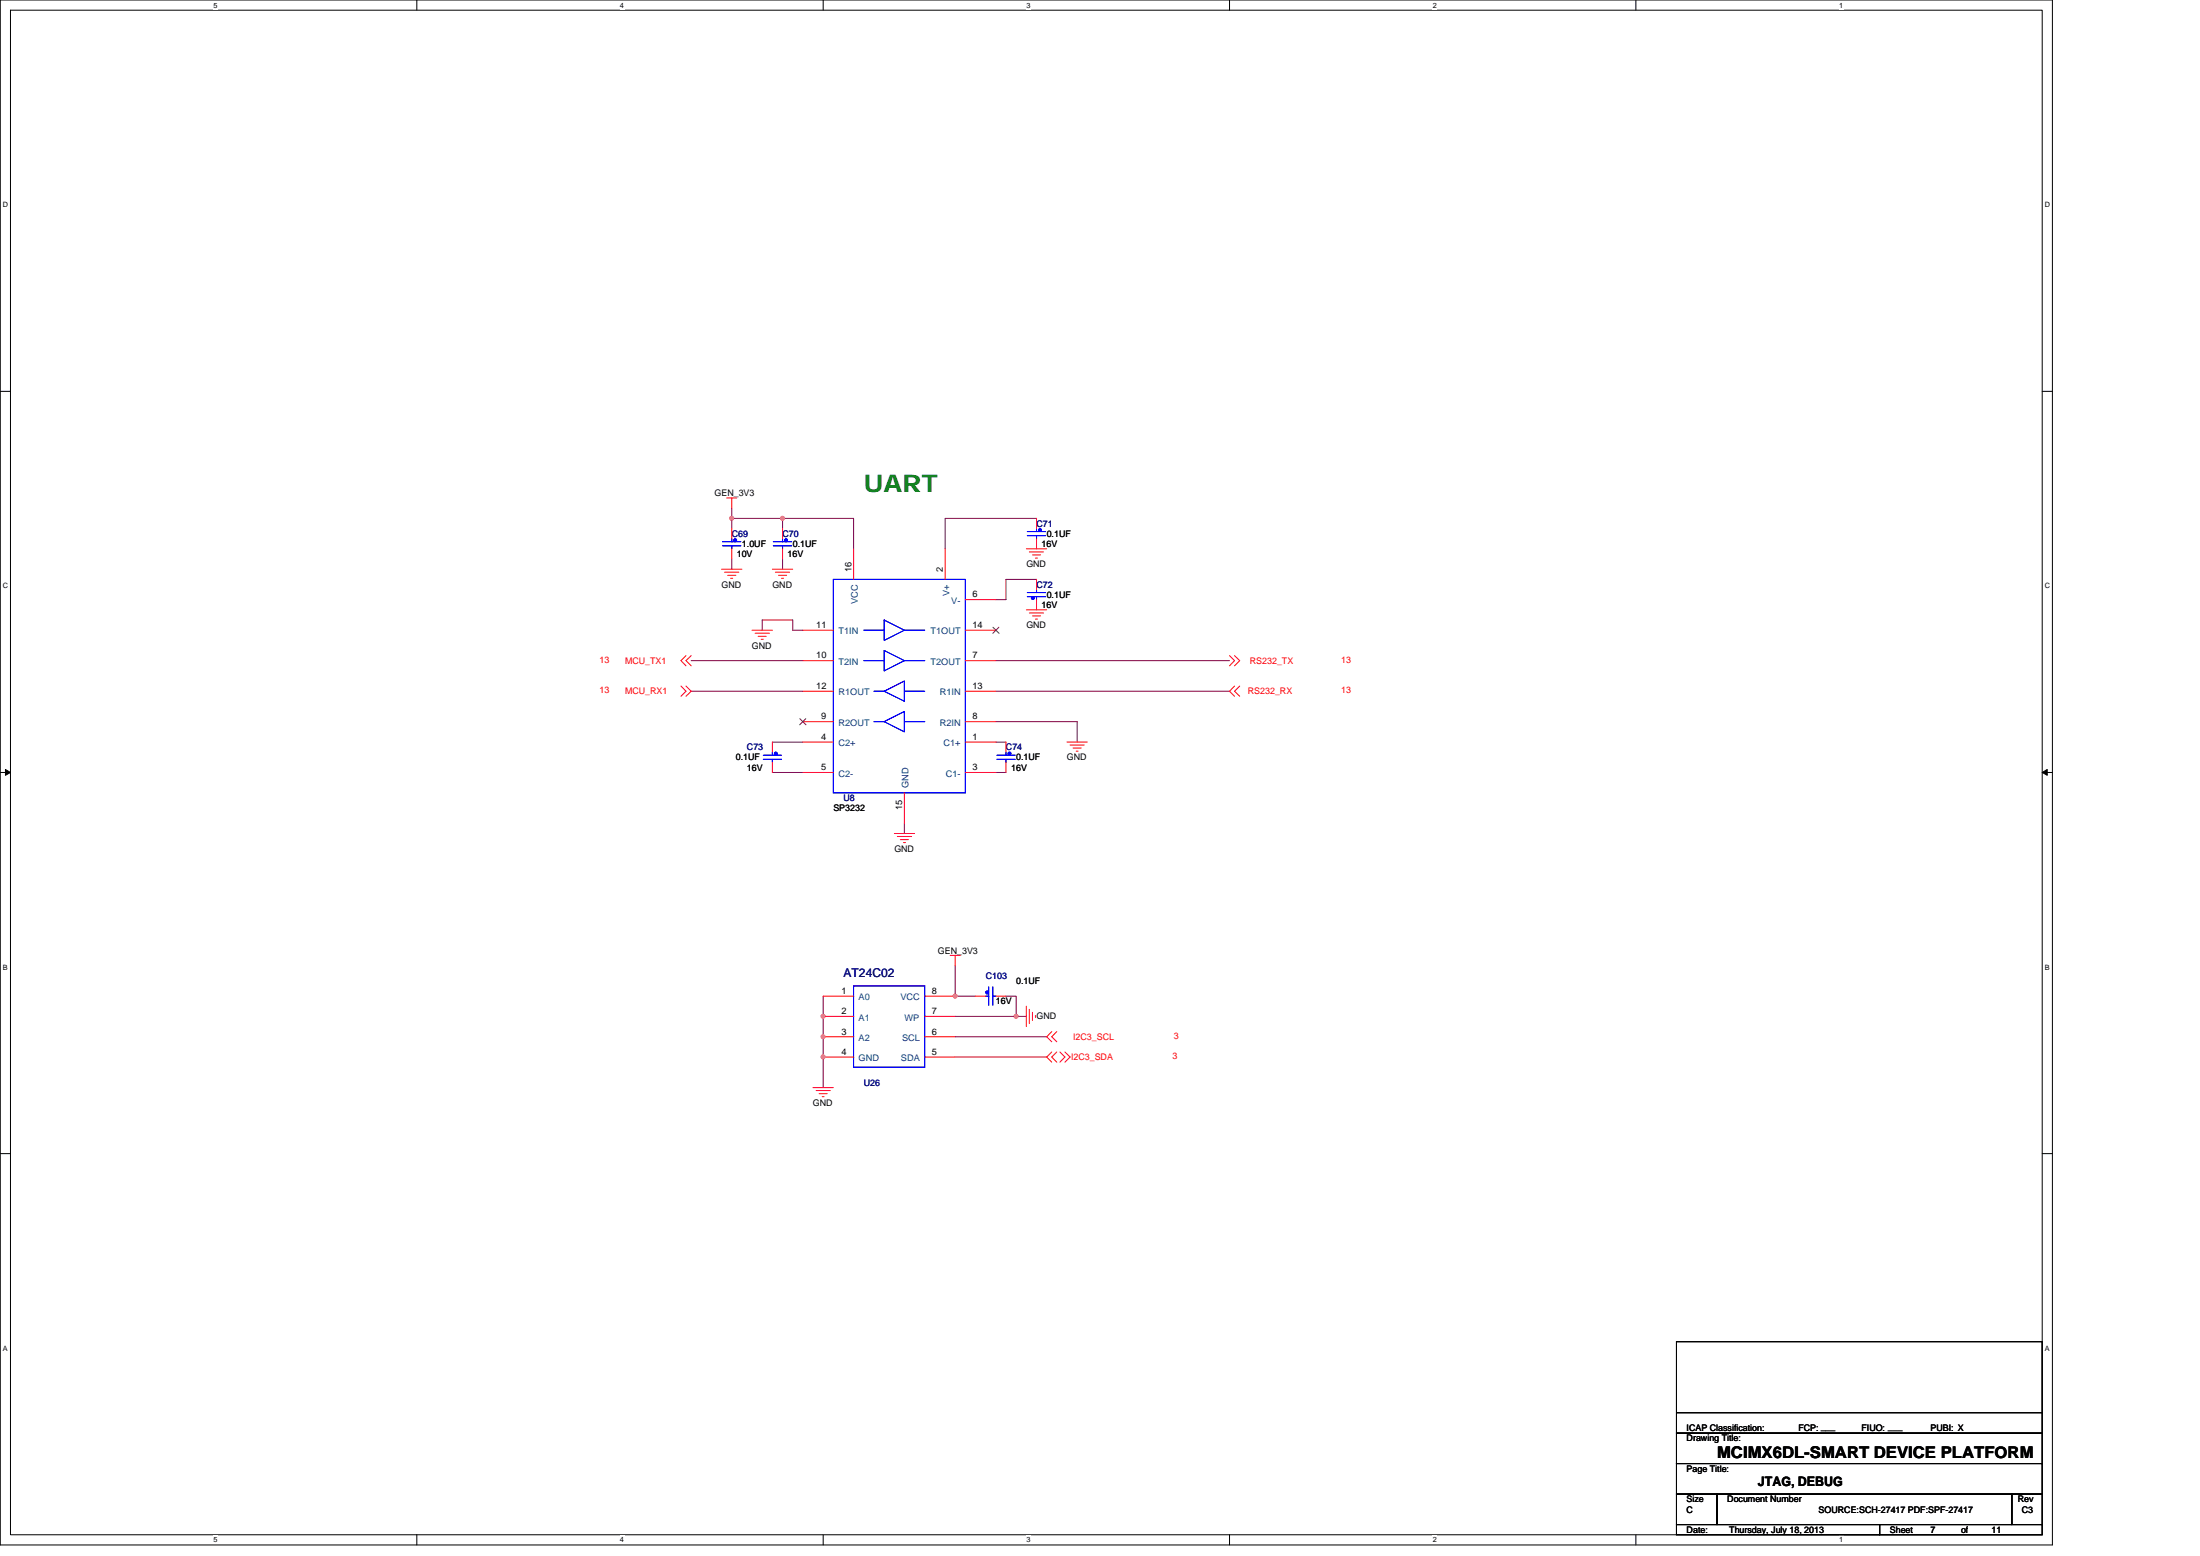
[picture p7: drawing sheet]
<svg xmlns="http://www.w3.org/2000/svg" width="297mm" height="210mm" viewBox="0 0 297 210" stroke-linecap="round" stroke-linejoin="round" font-family="sans-serif">
<path d="M0 0h277.1v208.5h-277.1zM1.4 1.4h274.3v205.7h-274.3z" fill="none" stroke="#000" stroke-width=".14"/>
<g fill="#fff">
<path d="M28.8 .1h.6v1.1h-.6z"/>
<path d="M28.8 207.3h.6v1.1h-.6z"/>
</g>
<path d="M56.3 0v1.4M56.3 207.1v1.4" fill="none" stroke="#000" stroke-width=".14"/>
<g fill="#fff">
<path d="M83.7 .1h.6v1.1h-.6z"/>
<path d="M83.7 207.3h.6v1.1h-.6z"/>
</g>
<path d="M111.1 0v1.4M111.1 207.1v1.4" fill="none" stroke="#000" stroke-width=".14"/>
<g fill="#fff">
<path d="M138.6 .1h.5v1.1h-.5z"/>
<path d="M138.6 207.3h.5v1.1h-.5z"/>
</g>
<path d="M166 0v1.4M166 207.1v1.4" fill="none" stroke="#000" stroke-width=".14"/>
<g fill="#fff">
<path d="M193.4 .1h.6v1.1h-.6z"/>
<path d="M193.4 207.3h.6v1.1h-.6z"/>
</g>
<path d="M220.9 0v1.4M220.9 207.1v1.4" fill="none" stroke="#000" stroke-width=".14"/>
<g fill="#fff">
<path d="M248.3 .1h.6v1.1h-.6z"/>
<path d="M248.3 207.3h.6v1.1h-.6z"/>
<path d="M.4 27.1h.7v1.1h-.7z"/>
<path d="M276.1 27.1h.7v1.1h-.7z"/>
<path d="M.4 78.5h.7v1.1h-.7z"/>
<path d="M276.1 78.5h.7v1.1h-.7z"/>
</g>
<path d="M0 52.8h1.4M275.7 52.8h1.4" fill="none" stroke="#000" stroke-width=".14"/>
<g fill="#fff">
<path d="M.4 130h.7v1.1h-.7z"/>
<path d="M276.1 130h.7v1.1h-.7z"/>
</g>
<path d="M0 104.2h1.4M275.7 104.2h1.4" fill="none" stroke="#000" stroke-width=".14"/>
<path d="M.7 103.8l.7 .4-.7 .4zM275.7 104.2l.7-.4v.8z" fill="#000" stroke="#000" stroke-width=".14"/>
<g fill="#fff">
<path d="M.4 181.4h.7v1.1h-.7z"/>
<path d="M276.1 181.4h.7v1.1h-.7z"/>
</g>
<path d="M0 155.7h1.4M275.7 155.7h1.4M226.4 193.4h49.3v4.1h-49.3zM226.4 197.5h49.3v4.1h-49.3zM226.4 181.1h49.3v12.3h-49.3zM226.4 190.6h49.3M226.4 205.7h27.4v1.4h-27.4zM226.4 201.6h5.4v4.1h-5.4zM231.8 201.6h39.8v4.1h-39.8zM253.8 205.7h21.9v1.4h-21.9zM271.6 201.6h4.1v4.1h-4.1z" fill="none" stroke="#000" stroke-width=".14"/>
<g fill="none" stroke="#800040" stroke-width=".14">
<path d="M98.8 70v1.3M98.8 75.4v1.4M98.8 68.6v1.4M98.8 70h6.9M105.7 70h9.5v4.1M105.7 70v1.3M105.7 75.4v1.4M140 78.2h-4.2v2.7h-1.3M140 70h-12.4v4.1M93.3 93.3h15.1M93.3 89.2h15.1M102.9 85v-1.3h4.1v1.3h1.4"/>
<path d="M134.5 97.4h10.9v2.7M134.5 89.2h31.5M134.5 93.3h31.5M104.3 100.1h4.1M104.3 104.2h4.1M122.1 111.1v1.4M134.5 100.1h1.3M134.5 104.2h1.3M111.1 134.4v12.4M129 130.3v4.1h2.7M129 139.9h12.3M135.8 134.4h1.4v2.8h-8.2"/>
<path d="M137.2 137.2h1.4M129 142.6h12.3"/>
</g>
<g fill="#f0f" stroke="#f0f" stroke-width=".14">
<circle cx="98.8" cy="69.9" r=".27"/>
<circle cx="105.6" cy="69.9" r=".27"/>
<circle cx="111.1" cy="137.1" r=".27"/>
<circle cx="111.1" cy="139.9" r=".27"/>
<circle cx="111.1" cy="142.6" r=".27"/>
<circle cx="137.2" cy="137.1" r=".27"/>
<circle cx="129" cy="134.4" r=".27"/>
</g>
<g fill="none" stroke="#f00" stroke-width=".14">
<path d="M97.4 76.8h2.8M97.8 77.2h2M98.1 67.2h1.4M98.3 77.6h1.1M98.7 78h.2M98.8 67.2v1.4M98.8 71.3v1.4M98.8 74.1v1.3M104.3 76.8h2.7M104.7 77.2h1.9M105.1 77.6h1.1M105.5 78h.3"/>
<path d="M105.7 71.3v1.4M105.7 74.1v1.3M115.2 74.1v4.1M127.6 74.1v4.1M138.6 74.1h2.7M139 74.5h1.9M139.4 74.9h1.1M139.8 75.3h.3M140 70v1.3M140 72.7v1.4M140 78.2v1.4M91.9 92.6l.7 .7-.7 .7"/>
<path d="M92.6 92.6l.7 .7-.7 .7M92.6 88.5l-.7 .7 .7 .7M93.3 88.5l-.7 .7 .7 .7M101.5 85h2.8M102 85.4h1.9M102.4 85.9h1.1M102.8 86.3h.3M108.4 93.3h4.1M108.4 97.4h4.1M108.4 85h4.1M108.4 89.2h4.1M130.3 93.3h4.2"/>
<path d="M130.3 97.4h4.2M130.3 80.9h4.2M130.3 85h4.2M130.3 89.2h4.2M138.6 82.3h2.7M139 82.7h1.9M139.4 83.1h1.1M139.8 83.5h.3M140 80.9v1.4M166 88.5l.7 .7-.7 .7M166.7 88.5l.7 .7-.7 .7M166.7 92.6l-.7 .7 .7 .7"/>
<path d="M167.4 92.6l-.7 .7 .7 .7M104.3 100.1v1.4M104.3 102.9v1.3M108.4 100.1h4.1M108.4 104.2h4.1M120.8 112.5h2.7M121.2 112.9h1.9M121.6 113.3h1.1M122 113.7h.3M122.1 107v4.1M130.3 104.2h4.2M130.3 100.1h4.2"/>
<path d="M135.8 100.1v1.4M135.8 102.9v1.3M144.1 100.1h2.7M144.5 100.5h1.9M144.9 100.9h1.1M145.3 101.4h.3M111.1 134.4h4.1M111.1 137.2h4.1M111.1 139.9h4.1M124.9 139.9h4.1M124.9 137.2h4.1M124.9 134.4h4.1"/>
<path d="M128.3 128.9h1.4M129 128.9v1.4M131.7 134.4h1.4M134.5 134.4h1.3M138.6 135.8v2.7M139 136.2v1.9M139.4 136.6v1.1M139.8 137v.3M142 139.2l-.7 .7 .7 .7M142.7 139.2l-.7 .7 .7 .7M109.8 146.8h2.7M110.2 147.2h1.9"/>
<path d="M110.6 147.6h1.1M111 148h.3M111.1 142.6h4.1M124.9 142.6h4.1M142 142l-.7 .6 .7 .7M142.7 142l-.7 .6 .7 .7M143.1 142l.7 .6-.7 .7M143.8 142l.7 .6-.7 .7"/>
</g>
<g fill="none" stroke="#00f" stroke-width=".14">
<path d="M97.6 73.7h2.4M97.6 73.1h2.4M98.8 73.7v.4M98.8 72.7v.4M104.4 73.7h2.5M104.4 73.1h2.5M105.7 73.7v.4M105.7 72.7v.4M112.5 78.2h17.8v28.8h-17.8zM138.7 80h2.5M138.7 72.3h2.5M138.7 71.7h2.5"/>
<path d="M140 72.3v.4M140 71.3v.4M140 79.6v.4M116.6 85h2.8M116.6 89.2h2.8M118 93.3h1.4M118 97.4h1.4M119.4 87.8l2.7 1.4-2.7 1.3zM119.4 93.3l2.7-1.4v2.7zM119.4 97.4l2.7-1.4v2.8zM119.4 83.7l2.7 1.3-2.7 1.4zM122.1 85h2.8"/>
<path d="M122.1 89.2h2.8M122.1 93.3h2.8M122.1 97.4h2.8M138.7 80.5h2.5M140 80.5v.4M103.1 102.5h2.4M103.1 101.9h2.4M104.3 102.5v.4M104.3 101.5v.4M134.6 102.5h2.5M134.6 101.9h2.5M135.8 102.5v.4"/>
<path d="M135.8 101.5v.4M115.2 133.1h9.7v10.9h-9.7zM133.1 134.4h.4M133.5 133.2v2.5M134 133.2v2.5M134 134.4h.5"/>
</g>
<g fill="#00f" stroke="#00f" stroke-width=".14">
<path d="M104.6 101.5h.3v.3h-.3z" fill-rule="evenodd"/>
<path d="M104.6 101.5h.3v.3h-.3z" fill-rule="evenodd"/>
<path d="M139.3 80.6h.3v.2h-.3z" fill-rule="evenodd"/>
<path d="M139.3 80.6h.3v.2h-.3z" fill-rule="evenodd"/>
<path d="M133.1 133.8h.3v.3h-.3z" fill-rule="evenodd"/>
<path d="M133.1 133.8h.3v.3h-.3z" fill-rule="evenodd"/>
<circle cx="106.1" cy="72.9" r=".19"/>
<circle cx="99.3" cy="72.9" r=".19"/>
<circle cx="140.4" cy="71.5" r=".19"/>
<circle cx="136.3" cy="101.7" r=".2"/>
</g>
<path d="M108 97l.8 .8M108.8 97l-.8 .8M134.1 84.6l.8 .9M134.9 84.6l-.9 .9" fill="none" stroke="#804000" stroke-width=".14"/>
<text font-size="3.3" fill="#008000" x="116.6" y="66.4">UART</text>
<text font-size="2.2" x="231.8" y="196.8">MCIMX6DL-SMART DEVICE PLATFORM</text>
<text font-size="1.8" x="237.3" y="200.5">JTAG, DEBUG</text>
<text font-size="1.6" fill="#000080" x="113.9" y="131.8">AT24C02</text>
<g font-size="1.2">
<text x="96.5" y="67">GEN_3V3</text>
<text x="99.5" y="75.2">10V</text>
<text x="100.2" y="73.8">1.0UF</text>
<text x="106.3" y="75.2">16V</text>
<text x="107" y="73.8">0.1UF</text>
<text x="115" y="77.2" transform="rotate(-90 115 77.2)">16</text>
<text x="127.3" y="77.2" transform="rotate(-90 127.3 77.2)">2</text>
<text x="138.6" y="76.6">GND</text>
<text x="140.6" y="73.8">16V</text>
<text x="141.3" y="72.5">0.1UF</text>
<text x="97.4" y="79.3">GND</text>
<text x="104.3" y="79.3">GND</text>
<text x="131.3" y="80.6">6</text>
<text x="140.6" y="82">16V</text>
<text x="141.3" y="80.7">0.1UF</text>
<text x="101.5" y="87.5">GND</text>
<text x="110.2" y="84.8">11</text>
<text x="110.2" y="88.9">10</text>
<text x="131.3" y="84.8">14</text>
<text x="131.3" y="88.9">7</text>
<text x="138.6" y="84.8">GND</text>
<text x="110.2" y="93">12</text>
<text x="131.3" y="93">13</text>
<text x="110.9" y="99.8">4</text>
<text x="110.9" y="97.1">9</text>
<text x="131.3" y="99.8">1</text>
<text x="131.3" y="97.1">8</text>
<text x="99.4" y="102.6">0.1UF</text>
<text x="100.9" y="104">16V</text>
<text x="110.9" y="103.9">5</text>
<text x="131.3" y="103.9">3</text>
<text x="136.5" y="104">16V</text>
<text x="137.2" y="102.6">0.1UF</text>
<text x="144.1" y="102.6">GND</text>
<text x="112.5" y="109.5">SP3232</text>
<text x="121.8" y="109.3" transform="rotate(-90 121.8 109.3)">15</text>
<text x="120.8" y="115">GND</text>
<text x="126.6" y="128.7">GEN_3V3</text>
<text x="113.6" y="134.1">1</text>
<text x="113.6" y="136.9">2</text>
<text x="125.8" y="134.1">8</text>
<text x="125.8" y="136.9">7</text>
<text x="134.5" y="135.6">16V</text>
<text x="137.2" y="132.8">0.1UF</text>
<text x="140" y="137.5">GND</text>
<text x="113.6" y="139.6">3</text>
<text x="113.6" y="142.3">4</text>
<text x="125.8" y="142.3">5</text>
<text x="125.8" y="139.6">6</text>
<text x="109.8" y="149.3">GND</text>
<text x="227.7" y="194.5">Drawing Title:</text>
<text x="227.7" y="193.1">ICAP Classification:</text>
<text x="242.8" y="193.1">FCP: ___</text>
<text x="251.3" y="193.1">FIUO: ___</text>
<text x="260.6" y="193.1">PUBI: X</text>
<text x="227.7" y="202.8">Size</text>
<text x="227.7" y="198.6">Page Title:</text>
<text x="233.2" y="202.8">Document Number</text>
<text x="272.4" y="202.8">Rev</text>
<text x="227.7" y="206.9">Date:</text>
<text x="227.7" y="204.1">C</text>
<text x="233.5" y="206.9">Thursday, July 18, 2013</text>
<text x="245.6" y="204.1">SOURCE:SCH-27417 PDF:SPF-27417</text>
<text x="255.2" y="206.9">Sheet</text>
<text x="260.6" y="206.9">7</text>
<text x="264.8" y="206.9">of</text>
<text x="268.9" y="206.9">11</text>
<text x="273" y="204.1">C3</text>
</g>
<g font-size="1.2" fill="#000080">
<text x="140" y="71.1">C71</text>
<text x="98.8" y="72.5">C69</text>
<text x="105.7" y="72.5">C70</text>
<text x="140" y="79.3">C72</text>
<text x="100.9" y="101.3">C73</text>
<text x="135.8" y="101.3">C74</text>
<text x="113.9" y="108.1">U8</text>
<text x="133.1" y="132.1">C103</text>
<text x="116.6" y="146.5">U26</text>
</g>
<g font-size="1.2" fill="#004080">
<text x="115.8" y="81.5" transform="rotate(-90 115.8 81.5)">VCC</text>
<text x="128.2" y="80.4" transform="rotate(-90 128.2 80.4)">V+</text>
<text x="128.4" y="81.5">V-</text>
<text x="113.2" y="85.6">T1IN</text>
<text x="113.2" y="89.7">T2IN</text>
<text x="125.6" y="85.6">T1OUT</text>
<text x="125.6" y="89.7">T2OUT</text>
<text x="113.2" y="93.9">R1OUT</text>
<text x="126.9" y="93.9">R1IN</text>
<text x="113.2" y="100.7">C2+</text>
<text x="113.2" y="98">R2OUT</text>
<text x="126.9" y="98">R2IN</text>
<text x="127.4" y="100.7">C1+</text>
<text x="113.2" y="104.8">C2-</text>
<text x="122.7" y="106.3" transform="rotate(-90 122.7 106.3)">GND</text>
<text x="127.7" y="104.8">C1-</text>
<text x="115.9" y="135">A0</text>
<text x="115.9" y="137.7">A1</text>
<text x="121.6" y="135">VCC</text>
<text x="122.1" y="137.7">WP</text>
<text x="115.9" y="140.5">A2</text>
<text x="115.9" y="143.2">GND</text>
<text x="121.6" y="143.2">SDA</text>
<text x="121.8" y="140.5">SCL</text>
</g>
<g font-size="1.2" fill="#f00">
<text x="81" y="89.5">13</text>
<text x="84.4" y="89.6">MCU_TX1</text>
<text x="168.8" y="89.6">RS232_TX</text>
<text x="181.1" y="89.5">13</text>
<text x="81" y="93.6">13</text>
<text x="84.4" y="93.7">MCU_RX1</text>
<text x="168.5" y="93.7">RS232_RX</text>
<text x="181.1" y="93.6">13</text>
<text x="144.6" y="143.1">I2C3_SDA</text>
<text x="144.9" y="140.3">I2C3_SCL</text>
<text x="158.3" y="143">3</text>
<text x="158.5" y="140.2">3</text>
</g>
<g font-size="1">
<text x="28.8" y="1">5</text>
<text x="83.7" y="1">4</text>
<text x="138.6" y="1">3</text>
<text x="193.4" y="1">2</text>
<text x="248.3" y="1">1</text>
<text x=".4" y="28">D</text>
<text x="276.1" y="28">D</text>
<text x=".4" y="79.4">C</text>
<text x="276.1" y="79.4">C</text>
<text x=".4" y="130.9">B</text>
<text x="276.1" y="130.9">B</text>
<text x=".4" y="182.3">A</text>
<text x="276.1" y="182.3">A</text>
<text x="28.8" y="208.2">5</text>
<text x="83.7" y="208.2">4</text>
<text x="138.6" y="208.2">3</text>
<text x="193.4" y="208.2">2</text>
<text x="248.3" y="208.2">1</text>
</g>
</svg>
